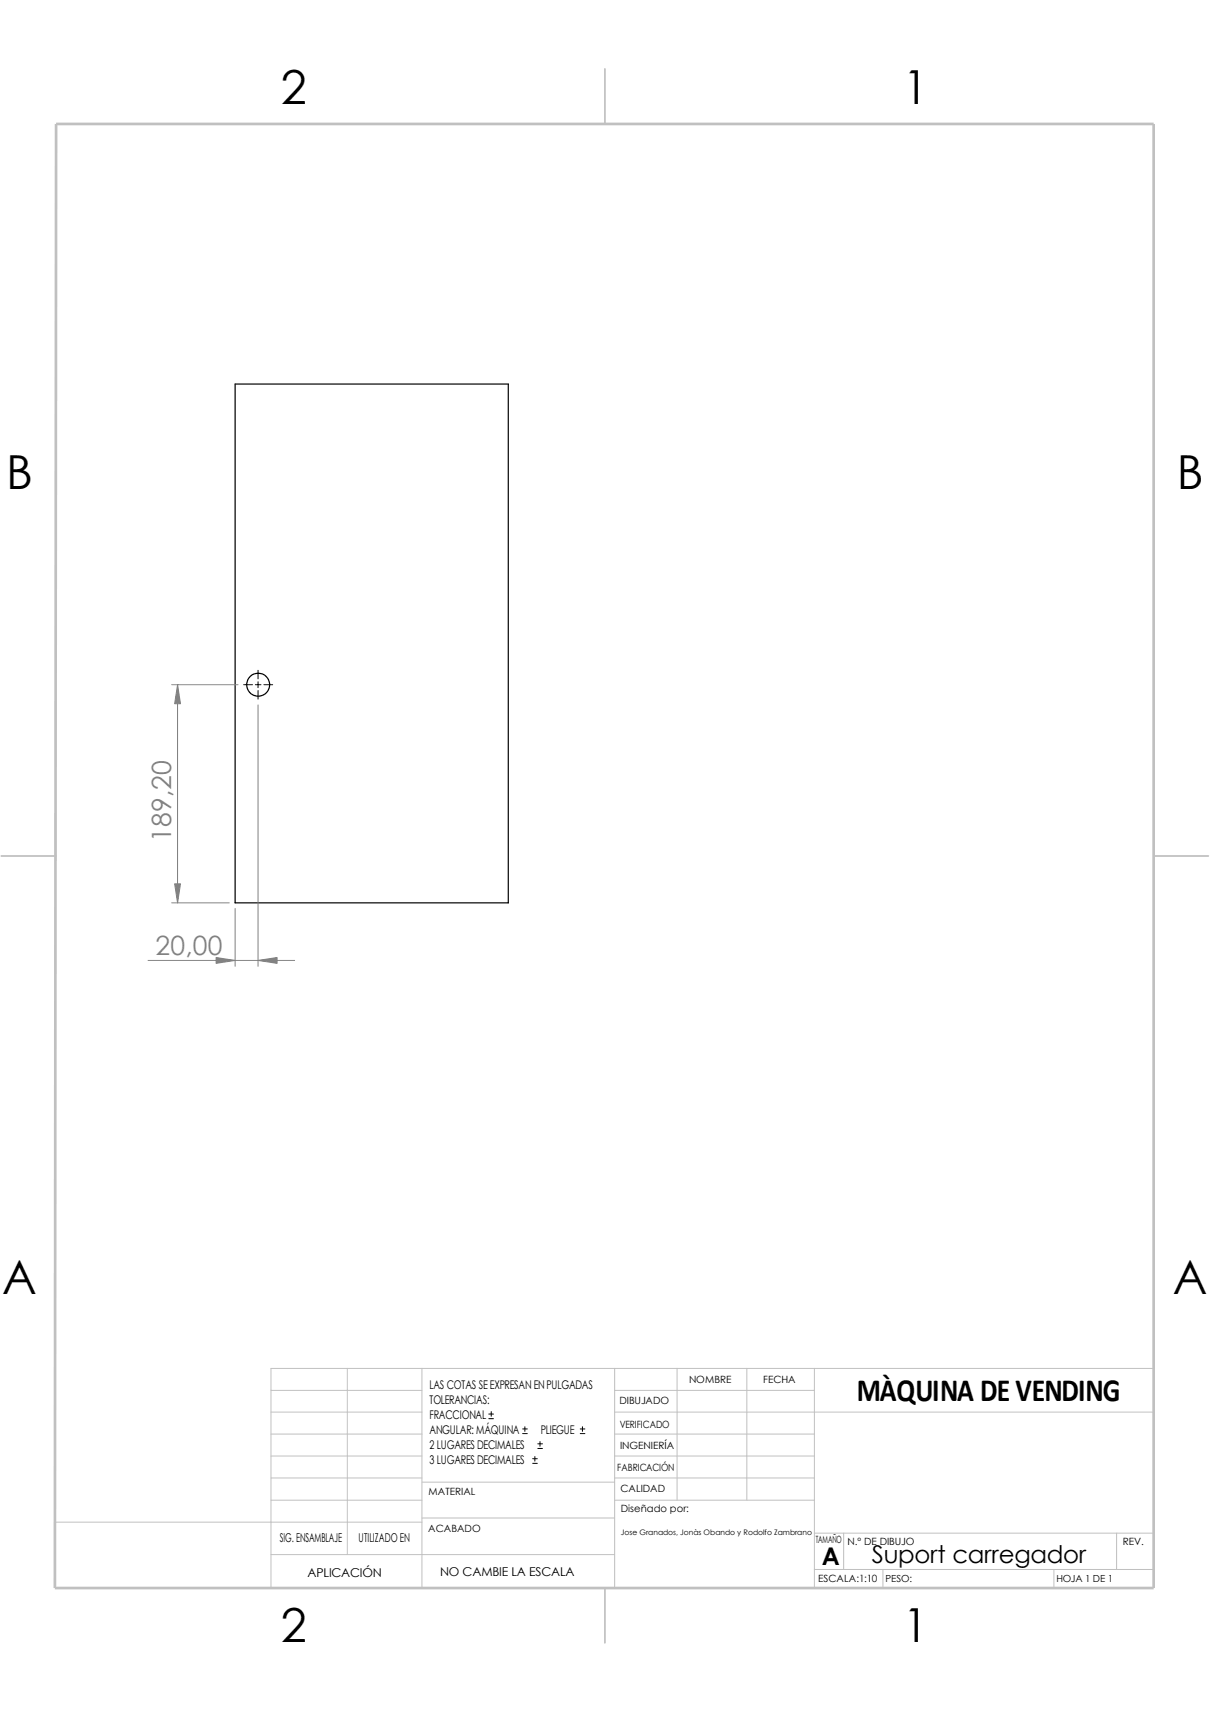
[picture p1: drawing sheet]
<svg xmlns="http://www.w3.org/2000/svg" width="210mm" height="297mm" viewBox="0 0 210 297" stroke-linecap="round" stroke-linejoin="round" font-family="sans-serif">
<g fill="none" stroke="#c0c0c0" stroke-width=".17">
<path d="M60.3 237.4v32.3M73.2 237.4v38.1M106.7 237.4v38.1M117.5 237.4v22.9M129.6 237.4v22.9M141.4 237.4v38.1M200.2 237.4h-153.2v38.1M47 256.4h26.2M47 241.2h26.2M47 245h26.2M47 248.8h26.2M47 252.6h26.2"/>
<path d="M73.2 257.1h33.5M106.7 256.4h34.7M106.7 241.2h34.7M106.7 245h93.5M106.7 248.8h34.7M106.7 252.6h34.7M9.5 264.1h63.7M47 260.3h26.2M47 269.7h59.7M73.2 263.4h33.5M106.7 260.3h34.7M141.4 272.3h58.8"/>
<path d="M141.4 266h58.8M146.4 266v6.3M153.2 272.3v3.2M182.9 272.3v3.2M193.8 266v6.3"/>
</g>
<path d="M105 11.9v9.6M.2 148.5h9.5M200.2 148.5h9.6M105 275.5v9.5" fill="none" stroke="#c0c0c0" stroke-width=".21"/>
<path d="M9.7 21.5h190.5v254h-190.7z" fill="none" stroke="#c0c0c0" stroke-width=".47"/>
<g fill="none" stroke="#000" stroke-width=".21">
<path d="M40.8 66.6h47.4v90h-47.4z"/>
<circle cx="44.8" cy="118.8" r="1.99"/>
</g>
<g fill="none" stroke="#000" stroke-width=".17">
<path d="M42.3 118.8h1.5M44.3 118.8h1M44.8 116.3v1.5M44.8 118.3v1M44.8 119.8v1.5M45.8 118.8h1.5M84.8 246.1h.8M84.8 245.3h.8M85.3 244.9v.8M90.7 248.7h.8M90.7 247.9h.8M91.1 247.5v.8"/>
<path d="M92.5 253.9h.8M92.5 253.1h.8M92.8 252.7v.8M93.3 251.3h.8M93.3 250.5h.8M93.7 250.1v.8M100.7 248.7h.8M100.7 247.9h.8M101.1 247.5v.8"/>
</g>
<path d="M29.8 118.8h11.5M30.8 118.8v37.8M44.8 122.3v45.3M29.8 156.6h10M40.8 157.6v10M25.7 166.6h25.4" fill="none" stroke="#808080" stroke-width=".17"/>
<g fill="#808080" stroke="#808080" stroke-width=".17">
<path d="M30.8 118.8l.5 3.3h-1z"/>
<path d="M30.3 153.3h1l-.5 3.3z"/>
<path d="M44.8 166.6l3.3-.5v1z"/>
<path d="M37.5 166.1l3.3 .5-3.3 .5z"/>
</g>
<g font-size="8.1">
<text x="48.8" y="18.1">2</text>
<text x="156.7" y="18.1">1</text>
<text x="1.1" y="84.8">B</text>
<text x="204.3" y="84.8">B</text>
<text x=".4" y="224.5">A</text>
<text x="203.6" y="224.5">A</text>
<text x="48.8" y="284.8">2</text>
<text x="156.7" y="284.8">1</text>
</g>
<text font-size="5.6" x="148.7" y="243">MÀQUINA DE VENDING</text>
<g font-size="4.6" fill="#808080">
<text x="29.7" y="146.1" transform="rotate(-90 29.7 146.1)">189,20</text>
<text x="27" y="165.7">20,00</text>
</g>
<g font-size="4.2">
<text x="142.6" y="271.5">A</text>
<text x="151.3" y="271.2">Suport carregador</text>
</g>
<g font-size="2.1">
<text x="74.5" y="241">LAS COTAS SE EXPRESAN EN PULGADAS</text>
<text x="74.5" y="243.6">TOLERANCIAS:</text>
<text x="74.5" y="246.2">FRACCIONAL</text>
<text x="74.5" y="248.8">ANGULAR: MÁQUINA</text>
<text x="74.5" y="251.3">2 LUGARES DECIMALES</text>
<text x="93.9" y="248.8">PLIEGUE</text>
<text x="74.5" y="253.9">3 LUGARES DECIMALES</text>
<text x="48.6" y="267.5">SIG. ENSAMBLAJE</text>
<text x="62.2" y="267.5">UTILIZADO EN</text>
<text x="53.4" y="273.6">APLICACIÓN</text>
<text x="76.4" y="273.4">NO CAMBIE LA ESCALA</text>
</g>
<g font-size="1.7">
<text x="119.6" y="239.9">NOMBRE</text>
<text x="132.5" y="239.9">FECHA</text>
<text x="107.5" y="243.6">DIBUJADO</text>
<text x="107.6" y="247.7">VERIFICADO</text>
<text x="107.6" y="251.3">INGENIERÍA</text>
<text x="107.1" y="255.3">FABRICACIÓN</text>
<text x="74.4" y="259.3">MATERIAL</text>
<text x="107.7" y="258.8">CALIDAD</text>
<text x="107.8" y="262.4">Diseñado por:</text>
<text x="74.3" y="265.8">ACABADO</text>
<text x="141.6" y="267.8">TAMAÑO</text>
<text x="147.1" y="268">N.º DE DIBUJO</text>
<text x="194.9" y="268.1">REV.</text>
<text x="142" y="274.5">ESCALA:1:10</text>
<text x="153.7" y="274.5">PESO:</text>
<text x="183.3" y="274.5">HOJA 1 DE 1</text>
</g>
<text font-size="1.3" x="107.8" y="266.2">Jose Granados, Jonàs Obando y Rodolfo Zambrano</text>
</svg>
